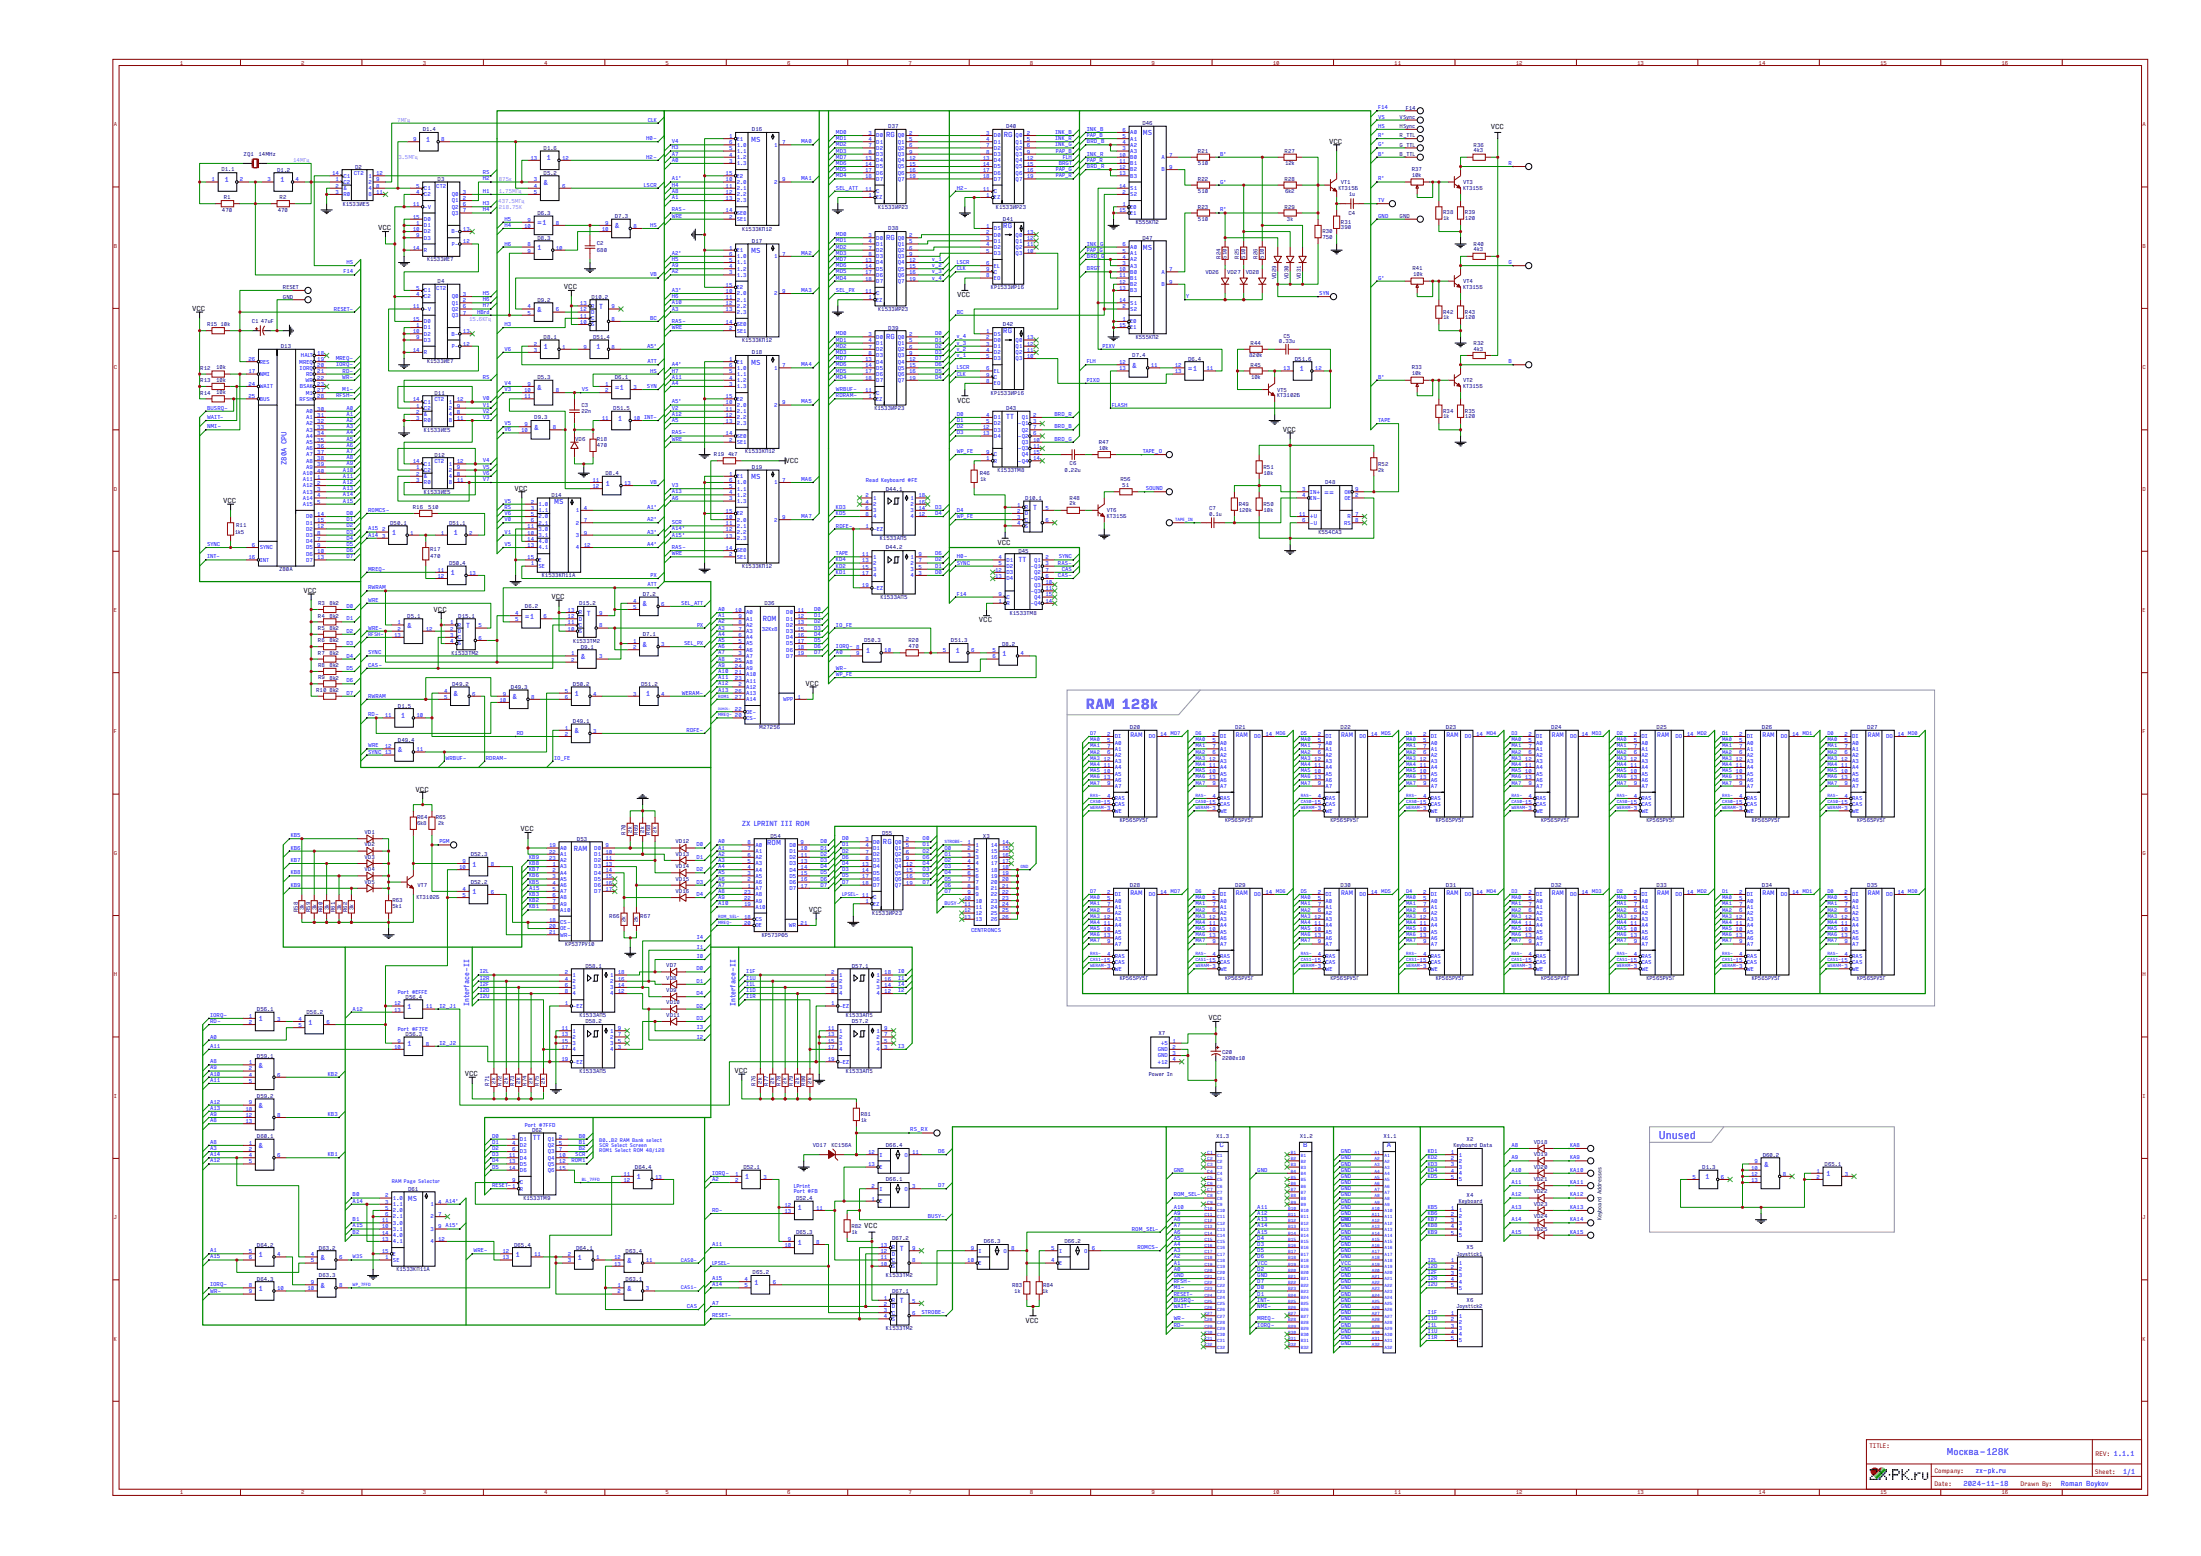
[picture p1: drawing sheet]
# EasyEDA schematic Schematic_Moscow-128_v1.1.1.json
TITLE: Москва-128К; REV: 1.1.1; Date: 2024-11-18; Sheet: 1/1; Drawn By: Roman Boykov; Company: zx-pk.ru

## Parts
C1  47uF  [CAP-TH_BD5.0-P2.50-D1.0-FD]
C2  680  [CAP-TH_L5.08]
C3  22n  [CAP-TH_L5.08]
C4  1u  [CAP-TH_L5.08]
C5  0.33u  [CAP-TH_L5.08]
C6  0.22u  [CAP-TH_L5.08]
C7  0.1u  [CAP-TH_L5.08]
C20  2200x10  [CAP-TH_BD12.5-P5.00-D0.6-FD]
D1  К1533ЛН1  [DIP-14_STD]  (sections 1,2,3,4,5,6)
D2  К1533ИЕ5  [DIP-14_STD]
D3  К1533ИЕ7  [DIP-16_STD]
D4  К1533ИЕ7  [DIP-16_STD]
D5  К1533ЛИ3  [DIP-14_STD]  (sections 1,2,3)
D6  К1533ЛП5  [DIP-14_STD]  (sections 1,2,3,4)
D7  К1533ЛА3  [DIP-14_STD]  (sections 1,2,3,4)
D8  К1533ЛЕ1  [DIP-14_STD]  (sections 1,2,3,4)
D9  К1533ЛИ1  [DIP-14_STD]  (sections 1,2,3)
D10  К1533ТМ2  [DIP-14_STD]  (sections 1,2)
D11  К1533ИЕ5  [DIP-14_STD]
D12  К1533ИЕ5  [DIP-14_STD]
D13  Z80A  [DIP-40_STD]
D14  К1533КП11A  [DIP-16_STD]
D15  К1533ТМ2  [DIP-14_STD]  (sections 1,2)
D16  К1533КП12  [DIP-16_STD]
D17  К1533КП12  [DIP-16_STD]
D18  К1533КП12  [DIP-16_STD]
D19  К1533КП12  [DIP-16_STD]
D20  КР565РУ5Г  [DIP-16_STD]
D21  КР565РУ5Г  [DIP-16_STD]
D22  КР565РУ5Г  [DIP-16_STD]
D23  КР565РУ5Г  [DIP-16_STD]
D24  КР565РУ5Г  [DIP-16_STD]
D25  КР565РУ5Г  [DIP-16_STD]
D26  КР565РУ5Г  [DIP-16_STD]
D27  КР565РУ5Г  [DIP-16_STD]
D28  КР565РУ5Г  [DIP-16_STD]
D29  КР565РУ5Г  [DIP-16_STD]
D30  КР565РУ5Г  [DIP-16_STD]
D31  КР565РУ5Г  [DIP-16_STD]
D32  КР565РУ5Г  [DIP-16_STD]
D33  КР565РУ5Г  [DIP-16_STD]
D34  КР565РУ5Г  [DIP-16_STD]
D35  КР565РУ5Г  [DIP-16_STD]
D36  M27256  [DIP-28_STD]
D37  К1533ИР23  [DIP-20_STD]
D38  К1533ИР23  [DIP-20_STD]
D39  К1533ИР23  [DIP-20_STD]
D40  К1533ИР23  [DIP-20_STD]
D41  КР1533ИР16  [DIP-14_STD]
D42  КР1533ИР16  [DIP-14_STD]
D43  К1533ТМ8  [DIP-16_STD]
D44  К1533АП5  [DIP-20_STD]  (sections 1,2)
D45  К1533ТМ8  [DIP-16_STD]
D46  К555КП2  [DIP-16_STD]
D47  К555КП2  [DIP-16_STD]
D48  К554СА3  [DIP-14_STD]
D49  К1533ЛА3  [DIP-14_STD]  (sections 1,2,3,4)
D50  К1533ЛЕ1  [DIP-14_STD]  (sections 1,2,3,4)
D51  К1533ЛН1  [DIP-14_STD]  (sections 1,2,3,4,5,6)
D52  К1533ЛЛ1  [DIP-14_STD]  (sections 1,2,3,4)
D53  КР537РУ10  [DIP-24_STD]
D54  КР573РФ5  [DIP-24_STD]
D55  К1533ИР23  [DIP-20_STD]
D56  К1533ЛЛ1  [DIP-14_STD]  (sections 1,2,3,4)
D57  К1533АП5  [DIP-20_STD]  (sections 1,2)
D58  К1533АП5  [DIP-20_STD]  (sections 1,2)
D59  К1533ЛА1  [DIP-14_STD]  (sections 1,2)
D60  К1533ЛА1  [DIP-14_STD]  (sections 1,2)
D61  К1533КП11A  [DIP-16_STD]
D62  К1533ТМ9  [DIP-16_STD]
D63  К1533ЛА3  [DIP-14_STD]  (sections 1,2,3,4)
D64  К1533ЛЕ1  [DIP-14_STD]  (sections 1,2,3,4)
D65  К1533ЛЛ1  [DIP-14_STD]  (sections 1,2,3,4)
D66  К155ЛП8  [DIP-14_STD]  (sections 1,2,3,4)
D67  К1533ТМ2  [DIP-14_STD]  (sections 1,2)
R1  470  [R_0.125_5.08]
R2  470  [R_0.125_5.08]
R3  8k2  [R_0.125_7.62]
R4  8k2  [R_0.125_7.62]
R5  8k2  [R_0.125_5.08]
R6  8k2  [R_0.125_7.62]
R7  8k2  [R_0.125_5.08]
R8  8k2  [R_0.125_7.62]
R9  8k2  [R_0.125_5.08]
R10  8k2  [R_0.125_5.08]
R11  1k5  [R_0.125_7.62]
R12  10k  [R_0.125_7.62]
R13  10k  [R_0.125_7.62]
R14  10k  [R_0.125_7.62]
R15  10k  [R_0.125_7.62]
R16  510  [R_0.125_L6.35]
R17  470  [R_0.125_L6.35]
R18  470  [R_0.125_7.62]
R19  4k7  [R_0.125_7.62]
R20  470  [R_0.125_7.62]
R21  510  [R_0.125_5.08]
R22  510  [R_0.125_5.08]
R23  510  [R_0.125_5.08]
R24  510  [R_0.125_5.08]
R25  510  [R_0.125_5.08]
R26  510  [R_0.125_5.08]
R27  12k  [R_0.125_5.08]
R28  6k2  [R_0.125_5.08]
R29  3k  [R_0.125_5.08]
R30  750  [R_0.125_5.08]
R31  390  [R_0.125_5.08]
R32  4k3  [R_0.125_5.08]
R33  10k  [RV_3266W_P2.54]
R34  1k  [R_0.125_5.08]
R35  120  [R_0.125_5.08]
R36  4k3  [R_0.125_5.08]
R37  10k  [RV_3266W_P2.54]
R38  1k  [R_0.125_5.08]
R39  120  [R_0.125_5.08]
R40  4k3  [R_0.125_5.08]
R41  10k  [RV_3266W_P2.54]
R42  1k  [R_0.125_5.08]
R43  120  [R_0.125_5.08]
R44  820k  [R_0.125_7.62]
R45  10k  [R_0.125_5.08]
R46  1k  [R_0.125_7.62]
R47  10k  [R_0.125_5.08]
R48  2k  [R_0.125_5.08]
R49  120k  [R_0.125_5.08]
R50  10k  [R_0.125_5.08]
R51  10k  [R_0.125_5.08]
R52  2k  [R_0.125_5.08]
R56  51  [R_0.125_5.08]
R58  3k  [R_0.125_5.08]
R59  3k  [R_0.125_5.08]
R60  3k  [R_0.125_5.08]
R61  3k  [R_0.125_5.08]
R62  3k  [R_0.125_5.08]
R63  5k1  [R_0.125_5.08]
R64  6k8  [R_0.125_7.62]
R65  2k  [R_0.125_7.62]
R66  2k  [R_0.125_5.08]
R67  2k  [R_0.125_5.08]
R68  2k  [R_0.125_5.08]
R69  2k  [R_0.125_5.08]
R70  2k  [R_0.125_5.08]
R71  2k  [R_0.125_5.08]
R72  2k  [R_0.125_5.08]
R73  2k  [R_0.125_5.08]
R74  2k  [R_0.125_5.08]
R75  2k  [R_0.125_5.08]
R76  2k  [R_0.125_5.08]
R77  2k  [R_0.125_5.08]
R78  2k  [R_0.125_5.08]
R79  2k  [R_0.125_5.08]
R80  2k  [R_0.125_5.08]
R81  1k  [R_0.125_5.08]
R82  1k  [R_0.125_5.08]
R83  1k  [R_0.125_5.08]
R84  1k  [R_0.125_7.62]
TP1  TO  [TH-TEST-1]
TP2  SO  [TH-TEST-1]
TP3  TI  [TH-TEST-1]
TP4  RESET  [TH-TEST-1]
TP5  KA8  [TH-TEST-1]
TP6  KA9  [TH-TEST-1]
TP7  KA10  [TH-TEST-1]
TP8  KA11  [TH-TEST-1]
TP9  KA12  [TH-TEST-1]
TP10  KA13  [TH-TEST-1]
TP11  KA14  [TH-TEST-1]
TP12  KA15  [TH-TEST-1]
TP13  R  [TH-TEST-1]
TP14  G  [TH-TEST-1]
TP15  B  [TH-TEST-1]
TP16  SYNC  [TH-TEST-1]
TP17  BW/TV  [TH-TEST-1]
TP18  RS_RX  [TH-TEST-1]
TP19  PGM  [TH-TEST-1]
TP20  VSync  [TH-TEST-1]
TP21  HSync  [TH-TEST-1]
TP22  F14  [TH-TEST-1]
TP23  R_TTL  [TH-TEST-1]
TP24  G_TTL  [TH-TEST-1]
TP25  B_TTL  [TH-TEST-1]
TP26  GND  [TH-TEST-1]
TP27  GND  [TH-TEST-1]
VD1  1N4148  [DO-35_TH_5.08V]
VD2  1N4148  [DO-35_TH_5.08V]
VD3  1N4148  [DO-35_TH_5.08V]
VD4  1N4148  [DO-35_TH_5.08V]
VD5  1N4148  [DO-35_TH_5.08V]
VD6  1N4148  [D_TH_7.62]
VD7  1N4148  [DO-35_TH_5.08V]
VD8  1N4148  [DO-35_TH_5.08V]
VD9  1N4148  [DO-35_TH_5.08V]
VD10  1N4148  [DO-35_TH_5.08V]
VD11  1N4148  [DO-35_TH_5.08V]
VD12  1N4148  [DO-35_TH_5.08V]
VD13  1N4148  [DO-35_TH_5.08V]
VD14  1N4148  [DO-35_TH_5.08V]
VD15  1N4148  [DO-35_TH_5.08V]
VD16  1N4148  [DO-35_TH_5.08V]
VD17  КС156А  [D_TH_3_3.81V]
VD18  1N4148  [D_TH_7.62]
VD19  1N4148  [D_TH_7.62]
VD20  1N4148  [D_TH_7.62]
VD21  1N4148  [D_TH_7.62]
VD22  1N4148  [D_TH_7.62]
VD23  1N4148  [D_TH_7.62]
VD24  1N4148  [D_TH_7.62]
VD25  1N4148  [D_TH_7.62]
VD26  1N4148  [D_TH_5.08V]
VD27  1N4148  [D_TH_5.08V]
VD28  1N4148  [D_TH_5.08V]
VD29  1N4148  [D_TH_5.08V]
VD30  1N4148  [D_TH_5.08V]
VD31  1N4148  [D_TH_5.08V]
VT1  КТ315Б  [KT315_STD]
VT2  КТ315Б  [KT315_STD]
VT3  КТ315Б  [KT315_STD]
VT4  КТ315Б  [KT315_STD]
VT5  КТ3102Б  [KT-1-7]
VT6  КТ315Б  [KT315_STD]
VT7  КТ3102Б  [KT-1-7]
X1  DIN41612C-96FR  [DIN41612C-96FR]  (sections 1,2,3)
X2  Keyboard Data  [HDR-TH_5P-P2.54]
X3  IDC-TH-26P  [IDC-TH_26P-P2.54M]
X4  Keyboard  [HDR-TH_5P-P2.54]
X5  Joystick1  [HDR-TH_5P-P2.54]
X6  Joystick2  [HDR-TH_5P-P2.54]
X7  Power In  [CONN-TH-4P-JVC_MINI]
ZQ1  14MHz  [OSC-49U-1]

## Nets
GND: C1.2 C2.1 C20.2 D1.5(1) D2.2(&) D2.3(R0) D3.1(D1) D3.9(D3) D3.10(D2) D3.14(R) D3.15(D0) D4.1(D1) D4.9(D3) D4.10(D2) D4.14(R) D11.2(&) D11.3(R0) D14.11(3.0) D14.15(E) D16.1(E1) D16.15(E2) D17.1(E1) D17.15(E2) D18.1(E1) D18.15(E2) D19.1(E1) D19.6(1.0) D19.15(E2) D37.1(EZ) D38.1(EZ) D40.1(EZ) D41.1(DS) D46.1(E0) D46.15(E1) D47.1(E0) D47.12(B2) D47.13(B3) D47.15(E1) D48.2(OE) D48.6(-U) D55.1(EZ) D57.11(1) D57.13(2) D57.15(3) D58.11(1) D58.13(2) D58.15(3) D60.9(1) D60.10(2) D60.12(3) D60.13(4) D61.5(2.0) D61.6(2.1) D61.15(E) D65.1 D65.2 R18.1 R31.2 R34.1 R35.1 R38.1 R39.1 R42.1 R43.1 R50.2 R58.1 R59.1 R60.1 R61.1 R62.1 R63.1 R66.2 R67.2 R68.1 R69.1 R70.1 TP26.1(TP1) TP27.1(TP1) VD6.1(A) VD17.1(A) VT5.1(E) VT6.1(E) VT7.1(E) X1.A1 X1.A2 X1.A3 X1.A4 X1.A5 X1.A6 X1.A7 X1.A8 X1.A9 X1.A10 X1.A11 X1.A12 X1.A13 X1.A14 X1.A15 X1.A16 X1.A17 X1.A18 X1.A20 X1.A21 X1.A22 X1.A23 X1.A24 X1.A25 X1.A26 X1.A27 X1.A28 X1.A29 X1.A30 X1.A31 X1.A32 X1.B4 X1.B21 X1.C4 X1.C21 X3.18 X3.19 X3.20 X3.21 X3.22 X3.23 X3.24 X3.25 X3.26 X7.2(GND) X7.3(GND)
V0: D11.1(C2) D11.12(1) D14.6(2.1)
V1: D11.9(2) D14.10(3.1)
V2: D11.8(4) D18.11(2.1)
V3: D5.10(I2) D11.11(8) D12.14(C1) D19.5(1.1)
V4: D5.9(I1) D12.1(C2) D12.12(1) D16.6(1.0)
V5: D9.9(1) D12.3(R0) D12.9(2) D14.2(1.0) D14.13(4.1)
V6: D8.3(2) D9.10(2) D12.8(4) D14.5(2.0)
V7: D8.11(1) D12.2(&) D12.11(8)
VCC: C20.1 D3.4(C2) D3.11(-V) D4.4(C2) D4.15(D0) D10.1(R) D10.4(S) D10.10(S) D10.13(R) D14.14(4.0) D15.1(R) D15.4(S) D15.10(S) D15.13(R) D36.1(WPP) D41.8(EO) D42.8(EO) D45.1(R) D48.11(+U) D53.19(A0) D53.22(A1) D54.21(WR) D67.1(R) D67.10(S) R3.2 R4.2 R5.2 R6.2 R7.1 R8.2 R9.1 R10.2 R11.1 R12.2 R13.2 R14.2 R15.2 R19.1 R32.1 R36.1 R40.1 R46.1 R51.1 R52.2 R64.2 R65.1 R71.2 R72.2 R73.2 R74.2 R75.2 R76.2 R77.2 R78.2 R79.2 R80.2 R81.2 R82.2 R83.1 R84.2 VT1.2(C) X1.A19 X1.B19 X7.1(+5)
A0: D13.30(A0) D16.3(1.3) D36.10(A0) D50.9(2) D54.8(A0) D56.5(2) X1.C20
A1: D13.31(A1) D16.13(2.3) D36.9(A1) D54.7(A1) D64.5(1) X1.C19
A1&#039;: D14.4(1) D16.10(2.0)
A2: D13.32(A2) D17.3(1.3) D36.8(A2) D52.2 D54.6(A2) X1.C18
A2&#039;: D14.7(2) D17.6(1.0)
A3: D13.33(A3) D17.13(2.3) D36.7(A3) D54.5(A3) D60.2 X1.C17
A3&#039;: D14.9(3) D17.10(2.0)
A4: D13.34(A4) D18.3(1.3) D36.6(A4) D54.4(A4) X1.C16
A4&#039;: D14.12(4) D18.6(1.0)
A5: D13.35(A5) D18.13(2.3) D36.5(A5) D54.3(A5) X1.C15
A5&#039;: D18.10(2.0) D51.8(2)
A6: D13.36(A6) D19.3(1.3) D36.4(A6) D54.2(A6) X1.C14
A7: D13.37(A7) D16.4(1.2) D36.3(A7) D54.1(A7) D67.2(D) D67.12(D) X1.C13
A8: D13.38(A8) D16.12(2.2) D36.25(A8) D54.23(A8) D59.1 D59.13(4) D60.1 VD18.2(K) X1.C12
A9: D13.39(A9) D17.4(1.2) D36.24(A9) D54.22(A9) D59.2 D59.12(3) VD19.2(K) X1.C11
A10: D13.40(A10) D17.12(2.2) D36.21(A10) D54.19(A10) D59.4(3) VD20.2(K) X1.C10
A11: D13.1(A11) D18.4(1.2) D36.23(A11) D56.10(2) D59.5(4) D65.10(2) VD21.2(K) X1.B10
A12: D13.2(A12) D18.12(2.2) D36.2(A12) D56.13(2) D59.9(1) D60.5(4) VD22.2(K) X1.B11
A13: D13.3(A13) D19.4(1.2) D36.26(A13) D59.10(2) VD23.2(K) X1.B12
A14: D13.4(A14) D50.3(2) D60.4(3) D61.3(1.1) D61.13(4.1) D63.4(1) D65.5(2) VD24.2(K) X1.B13
A14&#039;: D19.12(2.2) D61.4(1)
A15: D13.5(A15) D50.2(1) D53.5(A7) D61.10(3.1) D63.5(2) D64.6(2) D65.4(1) VD25.2(K) X1.B14
A15&#039;: D19.13(2.3) D61.9(3)
ATT: D6.5(2) D7.5(2) D8.2(1) D15.9(Q)
B: R32.2 TP15.1(TP1) VT2.2(C)
B0: D61.2(1.0) D62.2(Q1)
B1: D61.11(3.0) D62.5(Q2)
B2: D61.14(4.0) D62.7(Q3)
B&#039;: R21.1 R26.1 R27.2 R33.3 TP25.1(TP1) VD31.1(A)
BC: D10.8(-Q) D46.2(S2) D47.2(S2)
BL_7FFD: D62.15(Q6) D64.12(2)
BRD_B: D43.7(Q2) D46.3(A3) D46.4(A2)
BRD_G: D43.10(Q3) D47.3(A3) D47.4(A2)
BRD_R: D43.2(Q1) D46.12(B2) D46.13(B3)
BRGT: D40.15(Q5) D47.10(B0) D47.11(B1)
BUSRQ-: D13.25(BUS) R14.1 X1.C25
BUSY-: D66.2(I) R82.1 X3.11
CAS: D45.7(Q2) D63.1 D63.13(2)
CAS0-: D20.15(CAS) D21.15(CAS) D22.15(CAS) D23.15(CAS) D24.15(CAS) D25.15(CAS) D26.15(CAS) D27.15(CAS) D63.11(3)
CAS1-: D28.15(CAS) D29.15(CAS) D30.15(CAS) D31.15(CAS) D32.15(CAS) D33.15(CAS) D34.15(CAS) D35.15(CAS) D63.3
CAS-: D15.3(С) D15.11(C) D45.6(-Q2)
CLK: D2.9(2) D41.9(C) D42.9(C)
D0: D13.14(D0) D27.2(DI) D35.2(DI) D36.11(D0) D39.2(Q0) D43.4(D1) D44.3(4) D54.9(D0) D55.3(D0) D62.3(D1) R3.1 VD7.1(A) VD12.1(A) X1.B23
D1: D13.15(D1) D26.2(DI) D34.2(DI) D36.12(D1) D39.5(Q1) D43.5(D2) D44.5(3) D54.10(D1) D55.4(D1) D62.4(D2) R4.1 VD8.1(A) VD13.1(A) X1.B24
D2: D13.12(D2) D25.2(DI) D33.2(DI) D36.13(D2) D39.6(Q2) D43.12(D3) D44.7(2) D54.11(D2) D55.7(D2) D62.6(D3) R5.1 VD10.1(A) VD14.1(A) X1.B20
D3: D13.8(D3) D24.2(DI) D32.2(DI) D36.15(D3) D39.9(Q3) D43.13(D4) D44.14(3) D54.13(D3) D55.14(D5) D62.11(D4) R6.1 VD11.1(A) VD15.1(A) X1.B16
D4: D10.2(D) D13.7(D4) D23.2(DI) D31.2(DI) D36.16(D4) D39.19(Q7) D44.12(4) D54.14(D4) D55.13(D4) D62.13(D5) R7.2 VD9.1(A) VD16.1(A) X1.B15
D5: D13.9(D5) D22.2(DI) D30.2(DI) D36.17(D5) D39.16(Q6) D54.15(D5) D55.17(D6) D62.14(D6) R8.1 X1.B17
D6: D13.10(D6) D21.2(DI) D29.2(DI) D36.18(D6) D39.15(Q5) D44.9(1) D54.16(D6) D55.8(D3) D66.11(O) R9.2 X1.B18
D7: D13.13(D7) D20.2(DI) D28.2(DI) D36.19(D7) D39.12(Q4) D54.17(D7) D55.18(D7) D66.3(O) R10.1 X1.B22
F14: D1.2 D1.3(1) D45.9(C) R1.1 R2.2 TP22.1(TP1)
FLASH: C5.1 D7.13(2) D51.12(2)
FLH: D7.12(1) D40.12(Q4)
G: R40.2 TP14.1(TP1) VT4.2(C)
G&#039;: R22.1 R25.1 R28.2 R41.1 TP24.1(TP1) VD30.1(A)
H0-: D1.8(2) D5.4(I2) D45.4(D1)
H1: D3.3(Q0) D5.5(I3)
H2: D1.13(1) D3.2(Q1) D5.3(I1)
H2-: D1.12(2) D40.11(C)
H3: D3.6(Q2) D10.11(C) D16.5(1.1)
H4: D3.7(Q3) D6.10(2) D16.11(2.1)
H5: D4.3(Q0) D6.9(1) D17.5(1.1)
H6: D4.2(Q1) D8.8(1) D17.11(2.1)
H7: D4.6(Q2) D18.5(1.1)
HBrd: D4.7(Q3) D8.9(2) D9.5(2)
HS: D2.14(C1) D6.1 D7.8(3) TP21.1(TP1)
I0: D57.18(1) D58.18(1) VD7.2(K)
I1: D57.16(2) D58.16(2) VD8.2(K)
I1D: D57.8(4) R79.1 X6.2
I1F: D57.2(1) R76.1 X6.1
I1L: D57.6(3) R78.1 X6.3
I1R: D57.17(4) R80.1 X6.5
I1U: D57.4(2) R77.1 X6.4
I2: D57.12(4) D58.12(4) VD10.2(K)
I2_J1: D56.11(3) D57.1(-EZ) D57.19(-EZ)
I2_J2: D56.8(3) D58.1(-EZ) D58.19(-EZ)
I2D: D58.8(4) R74.1 X5.2
I2F: D58.6(3) R73.1 X5.3
I2L: D58.2(1) R71.1 X5.1
I2R: D58.4(2) R72.1 X5.4
I2U: D58.17(4) R75.1 X5.5
I3: D57.3(4) D58.3(4) VD11.2(K)
I4: D57.14(3) D58.14(3) VD9.2(K)
INK_B: D40.2(Q0) D46.6(A0)
INK_G: D40.6(Q2) D47.6(A0)
INK_R: D40.5(Q1) D46.10(B0)
INT-: D13.16(INT) D51.10(2) X1.B25
IO_FE: D49.1 D51.5(1) R20.1
IORQ-: D13.20(IORQ) D50.8(1) D52.1 D56.1 D64.8(1) X1.B29
KA8: TP5.1(TP1) VD18.1(A)
KA9: TP6.1(TP1) VD19.1(A)
KA10: TP7.1(TP1) VD20.1(A)
KA11: TP8.1(TP1) VD21.1(A)
KA12: TP9.1(TP1) VD22.1(A)
KA13: TP10.1(TP1) VD23.1(A)
KA14: TP11.1(TP1) VD24.1(A)
KA15: TP12.1(TP1) VD25.1(A)
KB1: D53.8(A10) D60.6(5)
KB2: D53.7(A9) D59.6(5)
KB3: D53.6(A8) D59.8(5)
KB5: D53.4(A6) R58.2 VD1.1(A) X4.1
KB6: D53.3(A5) R59.2 VD2.1(A) X4.2
KB7: D53.2(A4) R60.2 VD3.1(A) X4.3
KB8: D53.1(A3) R61.2 VD4.1(A) X4.4
KB9: D53.23(A2) R62.2 VD5.1(A) X4.5
KD1: D44.17(4) X2.1
KD2: D44.15(3) X2.2
KD3: D44.6(3) X2.3
KD4: D44.13(2) X2.4
KD5: D44.8(4) X2.5
LPSEL-: D55.11(C) D65.8(3) D67.3(С)
LSCR: D5.6(O1) D41.6(EL) D42.6(EL)
M1-: D13.27(M1) X1.C23
MA0: D16.7(1) D20.5(A0) D21.5(A0) D22.5(A0) D23.5(A0) D24.5(A0) D25.5(A0) D26.5(A0) D27.5(A0) D28.5(A0) D29.5(A0) D30.5(A0) D31.5(A0) D32.5(A0) D33.5(A0) D34.5(A0) D35.5(A0)
MA1: D16.9(2) D20.7(A1) D21.7(A1) D22.7(A1) D23.7(A1) D24.7(A1) D25.7(A1) D26.7(A1) D27.7(A1) D28.7(A1) D29.7(A1) D30.7(A1) D31.7(A1) D32.7(A1) D33.7(A1) D34.7(A1) D35.7(A1)
MA2: D17.7(1) D20.6(A2) D21.6(A2) D22.6(A2) D23.6(A2) D24.6(A2) D25.6(A2) D26.6(A2) D27.6(A2) D28.6(A2) D29.6(A2) D30.6(A2) D31.6(A2) D32.6(A2) D33.6(A2) D34.6(A2) D35.6(A2)
MA3: D17.9(2) D20.12(A3) D21.12(A3) D22.12(A3) D23.12(A3) D24.12(A3) D25.12(A3) D26.12(A3) D27.12(A3) D28.12(A3) D29.12(A3) D30.12(A3) D31.12(A3) D32.12(A3) D33.12(A3) D34.12(A3) D35.12(A3)
MA4: D18.7(1) D20.11(A4) D21.11(A4) D22.11(A4) D23.11(A4) D24.11(A4) D25.11(A4) D26.11(A4) D27.11(A4) D28.11(A4) D29.11(A4) D30.11(A4) D31.11(A4) D32.11(A4) D33.11(A4) D34.11(A4) D35.11(A4)
MA5: D18.9(2) D20.10(A5) D21.10(A5) D22.10(A5) D23.10(A5) D24.10(A5) D25.10(A5) D26.10(A5) D27.10(A5) D28.10(A5) D29.10(A5) D30.10(A5) D31.10(A5) D32.10(A5) D33.10(A5) D34.10(A5) D35.10(A5)
MA6: D19.7(1) D20.13(A6) D21.13(A6) D22.13(A6) D23.13(A6) D24.13(A6) D25.13(A6) D26.13(A6) D27.13(A6) D28.13(A6) D29.13(A6) D30.13(A6) D31.13(A6) D32.13(A6) D33.13(A6) D34.13(A6) D35.13(A6)
MA7: D19.9(2) D20.9(A7) D21.9(A7) D22.9(A7) D23.9(A7) D24.9(A7) D25.9(A7) D26.9(A7) D27.9(A7) D28.9(A7) D29.9(A7) D30.9(A7) D31.9(A7) D32.9(A7) D33.9(A7) D34.9(A7) D35.9(A7)
MD0: D27.14(DO) D35.14(DO) D37.3(D0) D38.3(D0) D39.3(D0)
MD1: D26.14(DO) D34.14(DO) D37.4(D1) D38.4(D1) D39.4(D1)
MD2: D25.14(DO) D33.14(DO) D37.7(D2) D38.7(D2) D39.7(D2)
MD3: D24.14(DO) D32.14(DO) D37.8(D3) D38.8(D3) D39.8(D3)
MD4: D23.14(DO) D31.14(DO) D37.18(D7) D38.18(D7) D39.18(D7)
MD5: D22.14(DO) D30.14(DO) D37.17(D6) D38.17(D6) D39.17(D6)
MD6: D21.14(DO) D29.14(DO) D37.14(D5) D38.14(D5) D39.14(D5)
MD7: D20.14(DO) D28.14(DO) D37.13(D4) D38.13(D4) D39.13(D4)
MREQ-: D13.19(MREQ) D36.20(CS-) D50.11(1) D54.20(OE) X1.B28
NMI-: D13.17(NMI) R12.1 X1.B26
O0: D55.2(Q0) X3.2
O1: D55.5(Q1) X3.3
O2: D55.6(Q2) X3.4
O3: D55.15(Q5) X3.5
O4: D55.12(Q4) X3.6
O5: D55.16(Q6) X3.7
O6: D55.9(Q3) X3.8
O7: D55.19(Q7) X3.9
PAP_B: D40.9(Q3) D46.5(A1)
PAP_G: D40.16(Q6) D47.5(A1)
PAP_R: D40.19(Q7) D46.11(B1)
PGM: D52.4(1) R65.2 TP19.1(TP1)
PIXD: D6.13(2) D42.10(Q3)
PIXV: D6.11(3) D46.14(S1) D47.14(S1)
PX: D7.2 D14.1(SE) D15.8(-Q)
R: R36.2 TP13.1(TP1) VT3.2(C)
R&#039;: R23.1 R24.1 R29.2 R37.3 TP23.1(TP1) VD29.1(A)
RAS-: D16.14(SE0) D17.14(SE0) D18.14(SE0) D19.14(SE0) D20.4(RAS) D21.4(RAS) D22.4(RAS) D23.4(RAS) D24.4(RAS) D25.4(RAS) D26.4(RAS) D27.4(RAS) D28.4(RAS) D29.4(RAS) D30.4(RAS) D31.4(RAS) D32.4(RAS) D33.4(RAS) D34.4(RAS) D35.4(RAS) D45.3(-Q1)
RD: D1.10(2) D49.2 D49.4(1)
RD-: D1.11(1) D13.21(RD) D49.10(2) D52.13(2) D56.2 X1.C29
RDFE-: D44.1(-EZ) D44.19(-EZ) D49.3
RDRAM-: D39.1(EZ) D49.6(3)
RESET-: C1.1 D13.26(RES) D62.1(R) D67.4(S) D67.13(R) R15.1 TP4.1(TP1) X1.C24
RFSH-: D5.13(I3) D13.28(RFSH) X1.C22
ROM1: D36.27(A14) D62.12(Q5)
ROM_SEL-: D54.18(CS) D66.4(E) D66.8(O) R83.2 X1.C8
ROMCS-: D36.22(OE-) D66.6(O) R16.2
RS: D2.12(1) D11.14(C1) D14.3(1.1)
RS_RX: D66.12(I) R81.1 TP18.1(TP1) VD17.2(K)
RWRAM: D5.1(I1) D49.5(2) D49.9(1) D50.13(3)
SCR: D19.11(2.1) D62.10(Q4)
SEL_ATT: D7.6(3) D37.11(C)
SEL_PX: D7.3 D38.11(C)
SOUND: R56.2 TP2.1(TP1)
STROBE-: D67.6(&#126;Q) X3.1
SYN: D6.3 R30.2 TP16.1(TP1) VD29.2(K) VD30.2(K) VD31.2(K)
SYNC: D9.1 D13.6(SYNC) D45.2(Q1) D45.5(D2) D49.13(2) R11.2
TAPE: D44.11(1) D48.9(OK) R52.1
TAPE_IN: C7.2 TP3.1(TP1)
TAPE_O: R47.2 TP1.1(TP1)
TV: C4.1 TP17.1(TP1)
v_1: D38.12(Q4) D42.5(D3)
v_2: D38.15(Q5) D42.4(D2)
v_3: D38.16(Q6) D42.3(D1)
v_4: D38.19(Q7) D42.2(D0)
VB: D8.13(3) D9.4(1)
VS: C3.2 D5.8(O1) D6.2 TP20.1(TP1)
W3S: D61.1(SE) D63.6(3)
WAIT-: D13.24(WAIT) R13.1 X1.C26
WERAM-: D20.3(WE) D21.3(WE) D22.3(WE) D23.3(WE) D24.3(WE) D25.3(WE) D26.3(WE) D27.3(WE) D28.3(WE) D29.3(WE) D30.3(WE) D31.3(WE) D32.3(WE) D33.3(WE) D34.3(WE) D35.3(WE) D51.4(2)
WP_7FFD: D63.8(3) D64.11(1)
WP_FE: D8.4(3) D10.3(С) D43.9(C)
WR-: D8.6(2) D13.22(WR) D64.9(2) X1.C28
WRBUF-: D39.11(C) D49.11(3) D50.5(1)
WRE: D15.5(Q) D16.2(SE1) D17.2(SE1) D18.2(SE1) D19.2(SE1) D49.12(1)
WRE-: D5.2(I2) D6.4(1) D9.2 D15.6(&#126;Q) D65.12(1)
Y: D47.9(B) VD26.2(K) VD27.2(K) VD28.2(K)
Net-(C2-2): C2.2 D6.8(3) D7.9(1)
Net-(C3-1): C3.1 D51.11(1) R18.2 VD6.2(K)
Net-(C4-2): C4.2 R31.1 VT1.1(E)
Net-(C5-2): C5.2 R44.2
Net-(C6-1): C6.1 R47.1
Net-(C6-2): C6.2 D43.15(Q4)
Net-(C7-1): C7.1 D48.4(IN-) R49.2
Net-(D1.1-1): D1.1 R1.2 ZQ1.2(OSC2)
Net-(D1.2-4): D1.4(2) D2.1(C2) R2.1 ZQ1.1(OSC1)
Net-(D1.4-9): D1.9(1) D2.8(4) D3.5(C1)
Net-(D3-12): D3.12(P-) D4.5(C1)
Net-(D4-11): D4.11(-V) D4.12(P-)
Net-(D5.1-12): D5.12(O1) D15.2(D)
Net-(D5.3-11): D5.11(I3) D8.12(2) D9.8(3)
Net-(D6.2-6): D6.6(3) D15.12(D)
Net-(D6.4-12): D6.12(1) D7.11(3)
Net-(D7.1-1): D7.1 D7.4(1) D9.3
Net-(D7.3-10): D7.10(2) D8.10(3)
Net-(D8.1-1): D8.1(3) D51.9(1)
Net-(D8.2-5): D8.5(1) D51.6(2)
Net-(D9.2-6): D9.6(3) D10.12(D)
Net-(D10.1-5): D10.5(Q) R48.2
Net-(D19-10): D19.10(2.0) R19.2
Net-(D37-2): D37.2(Q0) D40.3(D0)
Net-(D37-5): D37.5(Q1) D40.4(D1)
Net-(D37-6): D37.6(Q2) D40.7(D2)
Net-(D37-9): D37.9(Q3) D40.8(D3)
Net-(D37-12): D37.12(Q4) D40.13(D4)
Net-(D37-15): D37.15(Q5) D40.14(D5)
Net-(D37-16): D37.16(Q6) D40.17(D6)
Net-(D37-19): D37.19(Q7) D40.18(D7)
Net-(D38-2): D38.2(Q0) D41.2(D0)
Net-(D38-5): D38.5(Q1) D41.3(D1)
Net-(D38-6): D38.6(Q2) D41.4(D2)
Net-(D38-9): D38.9(Q3) D41.5(D3)
Net-(D41-10): D41.10(Q3) D42.1(DS)
Net-(D43-1): D43.1(R) R46.2
Net-(D46-7): D46.7(A) R21.2
Net-(D46-9): D46.9(B) R22.2
Net-(D47-7): D47.7(A) R23.2
Net-(D48-3): D48.3(IN+) R49.1 R50.1 R51.2
Net-(D49.3-8): D49.8(3) D50.6(2)
Net-(D50.1-1): D50.1(3) D51.1 R17.2
Net-(D50.2-4): D50.4(3) D51.3(1)
Net-(D50.3-10): D50.10(3) R20.2
Net-(D50.4-12): D50.12(2) R17.1
Net-(D51.1-2): D51.2 R16.1
Net-(D51.6-13): D51.13(1) R45.2 VT5.2(C)
Net-(D52.1-3): D52.3 D52.12(1) D65.9(1)
Net-(D52.2-5): D52.5(2) D52.10(2) D56.6(3) D56.9(1) D56.12(1)
Net-(D52.2-6): D52.6(3) D53.21(WR-)
Net-(D52.3-8): D52.8(3) D53.18(CS-) D53.20(OE-)
Net-(D52.3-9): D52.9(1) R64.1 VT7.2(C)
Net-(D52.4-11): D52.11(3) D66.1(E) D66.13(E) D67.11(C)
Net-(D53-9): D53.9(D0) R70.2 VD12.2(K)
Net-(D53-10): D53.10(D1) R69.2 VD13.2(K)
Net-(D53-11): D53.11(D2) R68.2 VD14.2(K)
Net-(D53-13): D53.13(D3) R67.1 VD15.2(K)
Net-(D53-14): D53.14(D4) R66.1 VD16.2(K)
Net-(D56.1-3): D56.3 D56.4(1)
Net-(D61-12): D61.12(4) D65.13(2)
Net-(D62-9): D62.9(C) D64.13(3)
Net-(D63.1-2): D63.2 D64.2(1) D64.3(2) D65.11(3)
Net-(D63.3-9): D63.9(1) D64.4(3)
Net-(D63.3-10): D63.10(2) D64.10(3)
Net-(D63.4-12): D63.12(1) D64.1(3)
Net-(D65.2-6): D65.6(3) D66.9(I)
Net-(D66.2-5): D66.5(I) R84.1
Net-(D66.3-10): D66.10(E) D67.8(-Q)
Net-(R24-2): R24.2 VD26.1(A)
Net-(R25-2): R25.2 VD27.1(A)
Net-(R26-2): R26.2 VD28.1(A)
Net-(R27-1): R27.1 R28.1 R29.1 R30.1 VT1.3(B)
Net-(R33-1): R33.1 R33.2 R34.2 VT2.3(B)
Net-(R35-2): R35.2 VT2.1(E)
Net-(R37-1): R37.1 R37.2 R38.2 VT3.3(B)
Net-(R39-2): R39.2 VT3.1(E)
Net-(R41-2): R41.2 R41.3 R42.2 VT4.3(B)
Net-(R43-2): R43.2 VT4.1(E)
Net-(R44-1): R44.1 R45.1 VT5.3(B)
Net-(R48-1): R48.1 VT6.3(B)
Net-(R56-1): R56.1 VT6.2(C)
Net-(R63-2): R63.2 VD1.2(K) VD2.2(K) VD3.2(K) VD4.2(K) VD5.2(K) VT7.3(B)

Not connected (* = marked no-connect by the designer): D1 6(2)* 7(GND) 14(VCC); D2 5(VCC) 10(GND) 11(8)*; D3 8(GND) 13(B-)* 16(VCC); D4 8(GND) 13(B-)* 16(VCC); D5 7(GND) 14(VCC); D6 7(GND) 14(VCC); D7 7(GND) 14(VCC); D8 7(GND) 14(VCC); D9 7(GND) 14(VCC); D10 6(&#126;Q)* 7(GND) 9(Q)* 14(VCC); D11 5(VCC) 10(GND); D12 5(VCC) 10(GND); D13 11(VCC) 18(HALT)* 23(BSAK)* 29(GND); D14 8(GND) 16(VCC); D15 7(GND) 14(VCC); D16 8(GND) 16(VCC); D17 8(GND) 16(VCC); D18 8(GND) 16(VCC); D19 8(GND) 16(VCC); D20 8(VCC) 16(GND); D21 8(VCC) 16(GND); D22 8(VCC) 16(GND); D23 8(VCC) 16(GND); D24 8(VCC) 16(GND); D25 8(VCC) 16(GND); D26 8(VCC) 16(GND); D27 8(VCC) 16(GND); D28 8(VCC) 16(GND); D29 8(VCC) 16(GND); D30 8(VCC) 16(GND); D31 8(VCC) 16(GND); D32 8(VCC) 16(GND); D33 8(VCC) 16(GND); D34 8(VCC) 16(GND); D35 8(VCC) 16(GND); D36 14(GND) 28(VCC); D37 10(GND) 20(VCC); D38 10(GND) 20(VCC); D39 10(GND) 20(VCC); D40 10(GND) 20(VCC); D41 7(GND) 11(Q2)* 12(Q1)* 13(Q0)* 14(VCC); D42 7(GND) 11(Q2)* 12(Q1)* 13(Q0)* 14(VCC); D43 3(-Q1)* 6(-Q2)* 8(GND) 11(-Q3)* 14(-Q4)* 16(VCC); D44 2(1)* 4(2)* 10(GND) 16(2)* 18(1)* 20(VCC); D45 8(GND) 10(Q3)* 11(-Q3)* 12(D3)* 13(D4)* 14(-Q4)* 15(Q4)* 16(VCC); D46 8(GND) 16(VCC); D47 8(GND) 16(VCC); D48 7(R)* 8(RS)*; D49 7(GND) 14(VCC); D50 7(GND) 14(VCC); D51 7(GND) 14(VCC); D52 7(GND) 14(VCC); D53 12(GND) 15(D5)* 16(D6)* 17(D7)* 24(VCC); D54 12(GND) 24(VCC); D55 10(GND) 20(VCC); D56 7(GND) 14(VCC); D57 5(3)* 7(2)* 9(1)* 10(GND) 20(VCC); D58 5(3)* 7(2)* 9(1)* 10(GND) 20(VCC); D59 7(GND) 14(VCC); D60 7(GND) 8(5)* 14(VCC); D61 7(2)* 8(GND) 16(VCC); D62 8(GND) 16(VCC); D63 7(GND) 14(VCC); D64 7(GND) 14(VCC); D65 3* 7(GND) 14(VCC); D66 7(GND) 14(VCC); D67 5(Q)* 7(GND) 9(Q)* 14(VCC); X1 B1* B2* B3* B5* B6* B7* B8* B9* B27* B30* B31* B32* C1* C2* C3* C5* C6* C7* C9* C27* C30* C31* C32*; X3 10* 12* 13* 14* 15* 16* 17*; X7 4(+12)*

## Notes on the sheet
- 7МГц
- 3.5МГц
- 14МГц
- 875к
- 1.75МГц
- 437.5МГц
- 218.75К
- 15.6КГц
- Read Keyboard #FE
- RAM 128k
- ZX LPRINT III ROM
- CENTRONCS
- Port #EFFE
- Interface-II
- Interface-II
- Port #F7FE
- Port #7FFD
- Unused
- B0..B2 RAM Bank select
  SCR Select Screen
  ROM1 Select ROM 48/128
- RAM Page Selector
- LPrint
  Port #FB
- Keyboard Addresses
